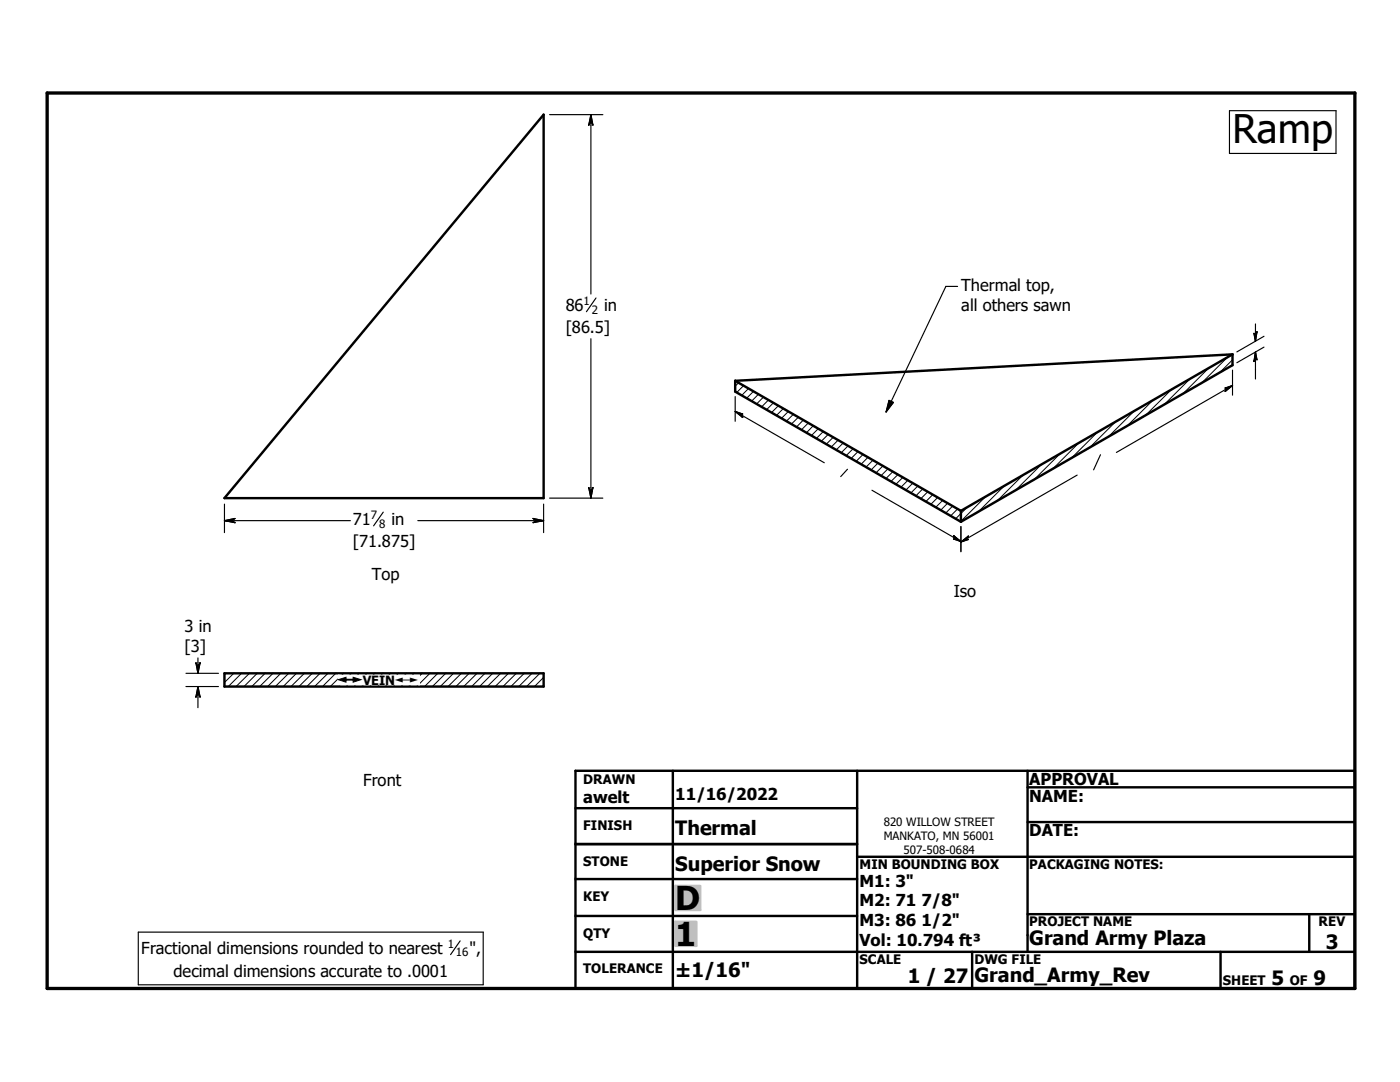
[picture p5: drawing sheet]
<svg xmlns="http://www.w3.org/2000/svg" width="279mm" height="216mm" viewBox="0 0 279 216" stroke-linecap="round" stroke-linejoin="round" font-family="sans-serif">
<g fill="none" stroke="#000" stroke-width=".48">
<path d="M108.5 22.9v76.5h-63.7zM146.7 76v2.1l45.1 26M146.7 76l45.1 25.9M246 70.7l-99.3 5.3M246 70.7v2.2l-54.2 31.2M246 70.7l-54.2 31.2M191.8 101.9v2.2M44.8 134.4h63.7v2.6h-63.7zM114.8 153.8h155.6v43.4h-155.6zM134.3 153.8v43.4M171.1 153.8v43.4M205.1 157.1h65.3"/>
<path d="M205.1 153.8v36.1M114.8 175.4h56.3M114.8 161.3h56.3M114.8 168.4h56.3M171.1 171h99.3M205.1 164h65.3M114.8 182.8h56.3M114.8 189.9h155.6M194 189.9v7.3M205.1 182.4h65.3M243.6 189.9v7.3M261.3 182.4v7.5"/>
</g>
<g fill="none" stroke="#000" stroke-width=".2">
<path d="M147.4 76.4l-.7 .7M148.4 77l-1.4 1.3M149.4 77.5l-1.4 1.4M150.4 78.1l-1.4 1.4M151.4 78.7l-1.4 1.3M152.4 79.2l-1.4 1.4M153.4 79.8l-1.4 1.4M230.1 79.9l-5.2 5.1M233.8 77.7l-5.2 5.2M237.5 75.6l-5.2 5.1M241.2 73.5l-5.1 5.1M244.9 71.3l-5.1 5.2"/>
<path d="M246 71.8l-2.5 2.5M154.4 80.4l-1.4 1.4M155.3 81l-1.3 1.3M156.3 81.5l-1.3 1.4M157.3 82.1l-1.3 1.4M158.3 82.7l-1.4 1.3M159.3 83.2l-1.4 1.4M160.3 83.8l-1.3 1.4M161.3 84.4l-1.4 1.4M162.3 84.9l-1.4 1.4M163.3 85.5l-1.4 1.4M164.3 86.1l-1.4 1.4"/>
<path d="M165.3 86.7l-1.4 1.3M166.3 87.3l-1.4 1.3M167.3 87.8l-1.4 1.4M168.3 88.4l-1.4 1.4M169.3 89l-1.4 1.3M170.2 89.5l-1.3 1.4M171.2 90.1l-1.3 1.4M172.2 90.7l-1.3 1.4M173.2 91.2l-1.3 1.4M174.2 91.8l-1.4 1.4M175.2 92.4l-1.4 1.4M176.2 93l-1.4 1.3"/>
<path d="M177.2 93.6l-1.4 1.3M178.2 94.1l-1.4 1.4M179.2 94.7l-1.4 1.4M180.2 95.3l-1.4 1.3M181.2 95.8l-1.4 1.4M182.2 96.4l-1.4 1.4M183.2 97l-1.4 1.4M184.2 97.5l-1.4 1.4M185.2 98.1l-1.4 1.4M186.1 98.7l-1.3 1.4M187.1 99.3l-1.3 1.3M188.1 99.9l-1.3 1.3"/>
<path d="M196.7 99.1l-5 5M200.4 97l-5.1 5.1M204.1 94.8l-5.1 5.2M207.8 92.7l-5.1 5.1M211.5 90.6l-5.1 5.1M215.2 88.4l-5.1 5.2M219 86.3l-5.2 5.1M222.6 84.1l-5.1 5.2M226.4 82l-5.2 5.1M189.1 100.4l-1.3 1.4M190.1 101l-1.4 1.4M191.1 101.6l-1.4 1.3"/>
<path d="M193 101.2l-2.3 2.3M45.1 134.4l-.3 .2M46.7 134.4l-1.9 1.8M48.2 134.4l-2.6 2.6M49.8 134.4l-2.7 2.6M51.3 134.4l-2.6 2.6M52.9 134.4l-2.7 2.6M54.5 134.4l-2.7 2.6M56 134.4l-2.6 2.6M57.6 134.4l-2.7 2.6M59.2 134.4l-2.7 2.6M60.7 134.4l-2.6 2.6"/>
<path d="M62.3 134.4l-2.6 2.6M63.9 134.4l-2.7 2.6M65.4 134.4l-2.6 2.6M67 134.4l-2.6 2.6M68.6 134.4l-2.7 2.6M70.2 134.4l-2.7 2.6M71.7 134.4l-2.6 2.6M73.3 134.4l-2.7 2.6M74.8 134.4l-2.6 2.6M76.4 134.4l-2.7 2.6M78 134.4l-2.7 2.6M79.5 134.4l-2.6 2.6"/>
<path d="M81.1 134.4l-2.7 2.6M82.7 134.4l-2.7 2.6M84.2 134.4l-2.6 2.6M85.8 134.4l-2.6 2.6M87.4 134.4l-2.7 2.6M89 134.4l-2.7 2.6M90.5 134.4l-2.6 2.6M92.1 134.4l-2.7 2.6M93.6 134.4l-2.6 2.6M95.2 134.4l-2.7 2.6M96.8 134.4l-2.7 2.6M98.3 134.4l-2.6 2.6"/>
<path d="M99.9 134.4l-2.7 2.6M101.5 134.4l-2.7 2.6M103 134.4l-2.6 2.6M104.6 134.4l-2.6 2.6M106.2 134.4l-2.7 2.6M107.8 134.4l-2.7 2.6M108.5 136.7l-.3 .3M108.5 135.2l-1.8 1.8"/>
</g>
<path d="M9.4 18.6h261v178.6h-261z" fill="none" stroke="#000" stroke-width=".66"/>
<g fill="#c0c0c0" stroke="#c0c0c0" stroke-width=".48">
<path d="M134.8 183.9h4.2v4.8z"/>
<path d="M134.8 183.9l4.2 4.8h-4.2z"/>
<path d="M134.8 176.8h5v4.8z"/>
<path d="M134.8 176.8l5 4.8h-5z"/>
</g>
<g fill="none" stroke="#000" stroke-width=".23">
<path d="M109.7 22.9h10.6M117.9 24.2h.1M117.9 22.9v35.8M117.9 22.9l.4 2.1-.4-.8M117.9 22.9l-.4 2.1 .4-.8M245.4 22.1h21.2v8.5h-21.2zM118.9 59.5l-1.9 2.7M191.1 57.1h-2.3l-12 25.1M117.9 67.6v31.8M146.7 79.1v5M177.4 79.9l.9 .4-1.5 1.9zM245 77.5h.1"/>
<path d="M246 76.9l-23.2 13.4M246 76.9l-1.5 1.2 .5-.6M246 76.9l-1.5 .5 .5 .1M246 73.9v5M250.6 71.4h.1M250.6 66.9h.1M250.6 64.6v3.5M250.6 70.2v5.4M250.6 70.2l.3 1.6-.3-.4M250.6 70.2l-.4 1.9 .4-.7M250.6 66.9l-.4-.4 .4 1.6M250.6 66.9l.3-.7-.3 1.9"/>
<path d="M252.3 69.3l-5.5 3.1M252.3 67.1l-5.5 3.1M109.7 99.4h10.6M117.9 98h.1M117.9 98l-.4-.7 .4 2.1M117.9 98l.4-.7-.4 2.1M146.7 82.1l17.8 10.2M146.7 82.1l1.5 .5-.5 .1M146.7 82.1l1.5 1.2-.5-.6M147.7 82.7h.1M169.1 93.6l-1.3 1.5M174 97.8l17.8 10.3"/>
<path d="M215 94.8l-23.2 13.4M219.6 90.7l-1.4 3.1M44.8 103.9h25.1M44.8 103.9l2.1-.4-.7 .4M44.8 103.9l2.1 .4-.7-.4M44.8 100.6v5.7M46.2 103.9h.1M76.5 102.2l-1.9 2.7M83.4 103.9h25.1M107.1 103.9h.1M107.1 103.9l-.7 .4 2.1-.4M107.1 103.9l-.7-.4 2.1 .4"/>
<path d="M108.5 100.6v5.7M190.8 107.5h.1M190.8 107.5h-.5l1.5 .6M190.8 107.5l-.5-.6 1.5 1.2M191.8 105.1v5M192.7 107.6h.1M192.7 107.6l.6-.6-1.5 1.2M192.7 107.6h.6l-1.5 .6M37.1 137h6.5M37.1 134.4h6.5M39.5 133h.1M39.5 138.4h.1"/>
<path d="M39.5 131.3v3.1M39.5 137v4.2M39.5 133l-.4-.8 .4 2.2M39.5 133l.4-.8-.4 2.2M39.5 137l.4 2.1-.4-.7M39.5 137l-.4 2.1 .4-.7M27.6 186h68.8v10.5h-68.8zM91.8 187.7l-1.9 2.8"/>
</g>
<g fill="#000" stroke="#000" stroke-width=".23">
<path d="M117.9 22.9l.4 2.1-.4-.8zM117.9 22.9v1.3l-.4 .8zM117.9 24.2l-.4 .8zM177.4 79.9l.9 .4-1.5 1.9zM245 77.5l1-.6-1.5 1.2zM244.5 77.4l1.5-.5-1 .6zM244.5 77.4l.5 .1zM250.6 70.2l.3 1.6-.3-.4zM250.6 70.2v1.2l-.4 .7zM250.6 71.4l-.4 .7zM250.2 66.5l.4 .4v1.2zM250.9 66.2l-.3 1.9v-1.2z"/>
<path d="M250.9 66.2l-.3 .7zM117.5 97.3l.4 .7v1.4zM118.3 97.3l-.4 2.1v-1.4zM118.3 97.3l-.4 .7zM146.7 82.1l1.5 .5-.5 .1zM146.7 82.1l1 .6 .5 .6zM147.7 82.7l.5 .6zM44.8 103.9l2.1-.4-.7 .4zM44.8 103.9h1.4l.7 .4zM46.2 103.9l.7 .4zM106.4 104.3l.7-.4h1.4zM106.4 103.5l2.1 .4h-1.4z"/>
<path d="M106.4 103.5l.7 .4zM190.3 107.5h.5l1 .6zM190.3 106.9l1.5 1.2-1-.6zM190.3 106.9l.5 .6zM191.8 108.2l1.5-1.2-.6 .6zM191.8 108.2l.9-.6h.6zM192.7 107.6h.6zM39.1 132.2l.4 .8v1.4zM39.9 132.2l-.4 2.2v-1.4zM39.9 132.2l-.4 .8zM39.5 137l.4 2.1-.4-.7zM39.5 137v1.4l-.4 .7z"/>
<path d="M39.5 138.4l-.4 .7z"/>
</g>
<g fill="#fff" stroke="#fff" stroke-width=".23">
<path d="M67.5 134.8h16.2v1.8z"/>
<path d="M67.5 134.8l16.2 1.8h-16.2z"/>
</g>
<text font-size="7.9" x="246" y="28.4">Ramp</text>
<g font-size="6.6">
<text x="134.7" y="181.6">D</text>
<text x="134.7" y="188.7">1</text>
</g>
<g font-size="3.9">
<text x="134.7" y="166.6">Thermal</text>
<text x="134.7" y="173.8">Superior Snow</text>
<text x="205.4" y="188.6">Grand Army Plaza</text>
<text x="264.6" y="189.3">3</text>
<text x="134.7" y="194.9">±1/16&quot;</text>
<text x="181.1" y="196.1">1 / 27</text>
<text x="194.5" y="196">Grand_Army_Rev</text>
<text x="253.8" y="196.6">5</text>
<text x="262.1" y="196.6">9</text>
</g>
<g font-size="3.3">
<text x="191.9" y="58.1">Thermal top,</text>
<text x="112.9" y="62">86</text>
<text x="120.6" y="62">in</text>
<text x="191.9" y="62">all others sawn</text>
<text x="112.9" y="66.5">[86.5]</text>
<text x="70.4" y="104.8">71</text>
<text x="78.1" y="104.8">in</text>
<text x="70.4" y="109.2">[71.875]</text>
<text x="74.2" y="115.7">Top</text>
<text x="190.3" y="119">Iso</text>
<text x="36.8" y="126.2">3 in</text>
<text x="36.8" y="130.2">[3]</text>
<text x="72.5" y="156.8">Front</text>
<text x="116.4" y="160.2">awelt</text>
<text x="134.7" y="159.7">11/16/2022</text>
<text x="205.4" y="156.7">APPROVAL</text>
<text x="205.4" y="159.9">NAME:</text>
<text x="205.4" y="166.9">DATE:</text>
<text x="171.5" y="176.9">M1: 3&quot;</text>
<text x="171.5" y="180.8">M2: 71 7/8&quot;</text>
<text x="171.5" y="184.8">M3: 86 1/2&quot;</text>
<text x="28.2" y="190.3">Fractional dimensions rounded to nearest</text>
<text x="93.7" y="190.3">&quot;,</text>
<text x="171.5" y="188.7">Vol: 10.794 ft³</text>
<text x="34.6" y="195">decimal dimensions accurate to .0001</text>
</g>
<g font-size="2.6">
<text x="116.4" y="156.4">DRAWN</text>
<text x="116.4" y="165.6">FINISH</text>
<text x="116.4" y="172.8">STONE</text>
<text x="171.5" y="173.4">MIN BOUNDING BOX</text>
<text x="205.4" y="173.4">PACKAGING NOTES:</text>
<text x="116.4" y="179.9">KEY</text>
<text x="205.4" y="184.8">PROJECT NAME</text>
<text x="263.1" y="184.8">REV</text>
<text x="116.4" y="187.1">QTY</text>
<text x="116.4" y="194.2">TOLERANCE</text>
<text x="171.5" y="192.4">SCALE</text>
<text x="194.5" y="192.4">DWG FILE</text>
<text x="244.1" y="196.6">SHEET</text>
<text x="257.4" y="196.6">OF</text>
</g>
<text font-size="2.5" x="72.4" y="136.6">VEIN</text>
<g font-size="2.3">
<text x="116.5" y="60.8">1</text>
<text x="118.1" y="62.6">2</text>
<text x="74" y="103.6">7</text>
<text x="75.6" y="105.3">8</text>
<text x="176.4" y="164.8">820 WILLOW STREET</text>
<text x="176.4" y="167.6">MANKATO, MN 56001</text>
<text x="180.3" y="170.3">507-508-0684</text>
<text x="89.4" y="189.1">1</text>
<text x="91" y="190.8">16</text>
</g>
<g font-size="2">
<text x="67.5" y="136.6">#</text>
<text x="78.9" y="136.6">#</text>
</g>
</svg>
